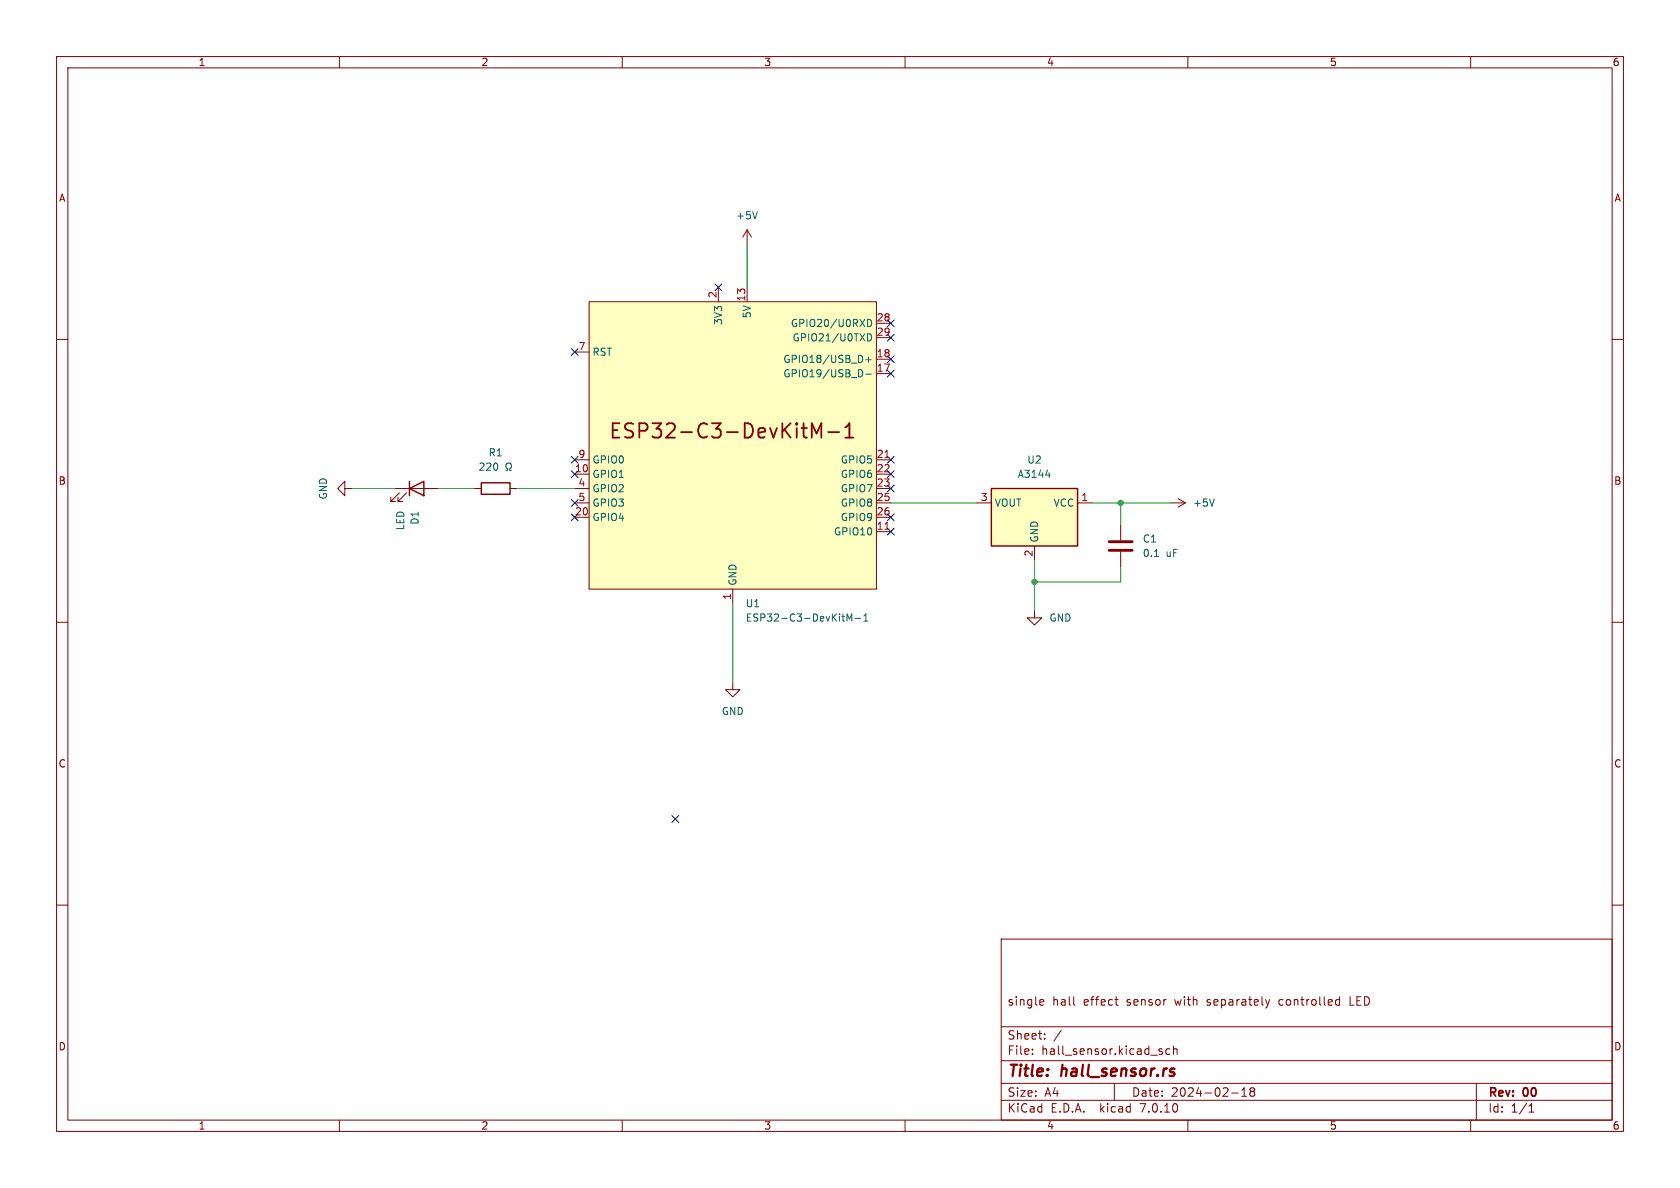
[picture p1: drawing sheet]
<svg xmlns="http://www.w3.org/2000/svg" width="297mm" height="210mm" viewBox="0 0 297 210" stroke-linecap="round" stroke-linejoin="round" font-family="sans-serif">
<g fill="none" stroke="#840000" stroke-width=".18">
<path d="M10 10h277v190h-277zM12 12h273v186h-273zM60 10v2M110 10v2M160 10v2M210 10v2M260 10v2M10 60h2M104.1 53.3h50.8v50.8h-50.8zM127 50.8v2.5M132.1 40.6l-.8 1.3M132.1 40.6v2.6"/>
<path d="M132.1 50.8v2.5M132.1 40.6l.7 1.3M154.9 57.2h2.6M154.9 59.7h2.6M285 60h2M101.6 62.2h2.5M154.9 66h2.6M154.9 63.5h2.6M61 86.4v-1.3l-1.3 1.3 1.3 1.2v-1.2h1.2M69.8 86.4h7.7M70.6 87.1l-1.5 1.5h.7h-.7v-.7M71.9 87.1l-1.5 1.5h.7h-.7v-.7"/>
<path d="M83.8 86.4h1.3M90.2 86.4h1.2M101.6 88.9h2.5M101.6 86.4h2.5M101.6 83.8h2.5M101.6 91.4h2.5M101.6 81.3h2.5M154.9 88.9h2.6M154.9 86.4h2.6M154.9 83.8h2.6M154.9 94h2.6M154.9 91.4h2.6"/>
<path d="M154.9 81.3h2.6M172.7 88.9h2.6M182.9 96.5v2.6M190.5 88.9h2.5M198.1 92.7v2.8M198.1 97.5v2.8M207 88.9h2.5M208.3 88.1l1.2 .8M209.5 88.9l-1.2 .8M10 110h2M129.5 104.1v2.6M182.9 108v1.2h1.2l-1.2 1.3-1.3-1.3h1.3"/>
<path d="M285 110h2M129.5 120.7v1.2h1.3l-1.3 1.3-1.2-1.3h1.2M10 160h2M285 160h2M177 166h108v32h-108zM184 176.7l.5 .1v.3l-.7 .1M184.5 177.6l-.5 .1M189.8 177.5l.2 .2M197.1 176.7h.6M197.4 177.6l.3 .1M224.5 176.7l-.4 1M236.2 177.6h.6"/>
<path d="M236.2 176.8h.6M236.8 176.2v1.5M238.7 176.2v1.5h.7M60 198v2M110 198v2M160 198v2M177 194.5h108M177 191.5h108M177 187.5h108M177 181.5h108M182.5 186.3v.1M182.5 185.5v.1"/>
<path d="M184.7 183.6v.1M184.7 182.8v.1M187.6 182.1l-1.3 2M197 191.5v3M205.1 185.9l.4 .1v.2l-.2 .2h-.3M205.1 185.4l.4 .1M206.8 185.5l-.4-.1-.3 .3v.4l.1 .2h.6M207.5 185.5l.2-.1 .3 .1 .1 .9M207.5 184.9v1.5M210 198v2M217.7 193.2h1.2M219.5 193.8h.9"/>
<path d="M219.5 192.7l.5-.4v1.5M221.2 192.9l-.2 .3v.3l.2 .3 .5-.1 .1-.2-.1-.4-.2-.2M221.2 192.9l-.2-.2 .2-.4 .5 .1 .1 .2-.3 .3M221.2 192.9h.3M260 198v2M261 191.5v6.5M270.3 196.6h.9M270.3 195.5l.4-.4v1.5"/>
</g>
<path d="M207.5 188.9l.1 .1M207.6 189.6v.3l-.1 .2" fill="none" stroke="#840000" stroke-width=".4"/>
<g fill="none" stroke="#006464" stroke-width=".18">
<path d="M133.9 37.4l-.4 1.3M153.4 56.5a.64 .64 0 0 1 .7 .6 .64 .64 0 0 1-.7 .6zM153.4 59a.64 .64 0 0 1 .7 .6 .64 .64 0 0 1-.7 .7zM152.3 65.4l.2 .5-.2 .7M153.1 66.1h.9M153.1 63.6h.9M153.5 63.1v1M89.4 83.1h.3v-.2a.54 .54 0 0 1-.2-.8 .54 .54 0 0 1 .7-.2 .58 .58 0 0 1-.1 1v.2h.3M184.9 84h.8M204.1 98.4h.7M214.7 88.2l-.4 1.3M148.8 109h.5"/>
<path d="M149.2 109.8h.1M149.7 109.8v-1.3l.5 .9 .4-.9v1.3M151.2 109.3h1M152.7 109.8h.7M152.7 108.9l.4-.4v1.3"/>
</g>
<g fill="#ffffc2" stroke="#ffffc2" stroke-width=".18">
<path d="M175.3 86.4h15.2v10.1h-15.2z"/>
<path d="M104.1 53.3h50.8v50.8h-50.8z"/>
</g>
<path d="M72.4 86.4l2.5-1.3v2.5zM72.4 85.1v2.5M85.1 85.3h5.1v2.1h-5.1zM175.3 86.4h15.2v10.1h-15.2z" fill="none" stroke="#840000" stroke-width=".25"/>
<path d="M141.7 75.7h1M142.4 77.4h.3M143.5 77.4v-2.6l.9 1.8 .8-1.8v2.6M146.4 76.4h1.9M149.4 77.4h1.5M149.4 75.5l.8-.7v2.6" fill="none" stroke="#840000" stroke-width=".32"/>
<path d="M156.5 93.6h.7M156.5 80.9h.7" fill="none" stroke="#a90000" stroke-width=".18"/>
<path d="M196.1 97.3h4.1M196.1 95.8h4.1" fill="none" stroke="#840000" stroke-width=".51"/>
<path d="M132.1 43.2v7.6M62.2 86.4h7.6M77.5 86.4h6.3M91.4 86.4h10.2M157.5 88.9h15.2M182.9 99.1v8.9M193 88.9h14M198.1 88.9v3.8M129.5 106.7v14M198.1 100.3v2.6h-15.2" fill="none" stroke="#009600" stroke-width=".18"/>
<g fill="none" stroke="#000084" stroke-width=".18">
<path d="M126.4 50.2l1.2 1.2M127.6 50.2l-1.2 1.2M156.9 59.1l1.2 1.2M156.9 56.5l1.2 1.3M158.1 59.1l-1.2 1.2M158.1 56.5l-1.2 1.3M101 61.6l1.2 1.2M102.2 61.6l-1.2 1.2M156.9 65.4l1.2 1.2M156.9 62.9l1.2 1.2M158.1 65.4l-1.2 1.2M158.1 62.9l-1.2 1.2"/>
<path d="M101 83.2l1.2 1.2M101 80.7l1.2 1.2M101 90.8l1.2 1.2M101 88.3l1.2 1.2M102.2 83.2l-1.2 1.2M102.2 80.7l-1.2 1.2M102.2 90.8l-1.2 1.2M102.2 88.3l-1.2 1.2M156.9 83.2l1.2 1.2M156.9 85.8l1.2 1.2M156.9 90.8l1.2 1.2M156.9 93.4l1.2 1.2"/>
<path d="M156.9 80.7l1.2 1.2M158.1 83.2l-1.2 1.2M158.1 85.8l-1.2 1.2M158.1 90.8l-1.2 1.2M158.1 93.4l-1.2 1.2M158.1 80.7l-1.2 1.2M118.8 144.2l1.2 1.2M120 144.2l-1.2 1.2"/>
</g>
<g fill="#009600" stroke="#009600" stroke-width=".18">
<circle cx="198.1" cy="88.9" r=".46"/>
<circle cx="182.9" cy="102.9" r=".46"/>
</g>
<text font-size="3.5" fill="#840000" x="107.5" y="77.9">ESP32-C3-DevKitM-1</text>
<g font-size="2.8" fill="#840000">
<text x="178" y="190.9">Title:</text>
<text x="187.7" y="190.9">hall_sensor.rs</text>
</g>
<g font-size="2.1" fill="#840000">
<text x="178" y="178">single</text>
<text x="186" y="178">hall</text>
<text x="191.6" y="178">effect</text>
<text x="199.3" y="178">sensor</text>
<text x="208" y="178">with</text>
<text x="213.8" y="178">separately</text>
<text x="226.7" y="178">controlled</text>
<text x="239.3" y="178">LED</text>
<text x="178" y="184">Sheet:</text>
<text x="178" y="186.7">File:</text>
<text x="184.1" y="186.7">hall_sensor.kicad_sch</text>
<text x="178" y="196.9">KiCad</text>
<text x="178" y="194.1">Size:</text>
<text x="184.7" y="194.1">A4</text>
<text x="185.7" y="196.9">E.D.A.</text>
<text x="194.6" y="196.9">kicad</text>
<text x="200" y="194.1">Date:</text>
<text x="201.8" y="196.9">7.0.10</text>
<text x="207" y="194.1">2024-02-18</text>
<text x="263" y="194.3">Rev:</text>
<text x="263" y="196.9">Id:</text>
<text x="267.1" y="196.9">1/1</text>
<text x="269.4" y="194.3">00</text>
</g>
<g font-size="1.8" fill="#840000">
<text x="35" y="11.9">1</text>
<text x="85" y="11.9">2</text>
<text x="135" y="11.9">3</text>
<text x="185" y="11.9">4</text>
<text x="235" y="11.9">5</text>
<text x="285" y="11.9">6</text>
<text x="10.3" y="35.9">A</text>
<text x="285.3" y="35.9">A</text>
<text x="10.3" y="85.9">B</text>
<text x="285.3" y="85.9">B</text>
<text x="10.3" y="135.9">C</text>
<text x="285.3" y="135.9">C</text>
<text x="10.3" y="185.9">D</text>
<text x="285.3" y="185.9">D</text>
<text x="35" y="199.9">1</text>
<text x="85" y="199.9">2</text>
<text x="135" y="199.9">3</text>
<text x="185" y="199.9">4</text>
<text x="235" y="199.9">5</text>
<text x="285" y="199.9">6</text>
</g>
<g font-size="1.8" fill="#006464">
<text x="130" y="39">+5V</text>
<text x="127.9" y="57.6" transform="rotate(-90 127.9 57.6)">3V3</text>
<text x="132.9" y="56.3" transform="rotate(-90 132.9 56.3)">5V</text>
<text x="139.7" y="58">GPIO20/U0RXD</text>
<text x="104.6" y="63.1">RST</text>
<text x="138.4" y="64.4">GPIO18/USB_D+</text>
<text x="140" y="60.6">GPIO21/U0TXD</text>
<text x="138.4" y="66.9">GPIO19/USB_D-</text>
<text x="84.5" y="83.4">220</text>
<text x="86.3" y="80.9">R1</text>
<text x="104.6" y="82.1">GPIO0</text>
<text x="148.5" y="82.1">GPIO5</text>
<text x="181.5" y="82.1">U2</text>
<text x="58" y="88.4" transform="rotate(-90 58 88.4)">GND</text>
<text x="104.6" y="84.7">GPIO1</text>
<text x="104.6" y="87.2">GPIO2</text>
<text x="104.6" y="89.8">GPIO3</text>
<text x="148.5" y="84.7">GPIO6</text>
<text x="148.5" y="87.2">GPIO7</text>
<text x="148.5" y="89.8">GPIO8</text>
<text x="175.8" y="89.8">VOUT</text>
<text x="179.8" y="84.7">A3144</text>
<text x="186.2" y="89.8">VCC</text>
<text x="210.8" y="89.8">+5V</text>
<text x="71.7" y="93.8" transform="rotate(-90 71.7 93.8)">LED</text>
<text x="74.2" y="92.9" transform="rotate(-90 74.2 92.9)">D1</text>
<text x="104.6" y="92.3">GPIO4</text>
<text x="147.3" y="94.8">GPIO10</text>
<text x="148.5" y="92.3">GPIO9</text>
<text x="183.7" y="96" transform="rotate(-90 183.7 96)">GND</text>
<text x="201.9" y="96.1">C1</text>
<text x="201.9" y="98.7">0.1</text>
<text x="206.1" y="98.7">uF</text>
<text x="130.4" y="103.6" transform="rotate(-90 130.4 103.6)">GND</text>
<text x="131.7" y="107.5">U1</text>
<text x="131.7" y="110.1">ESP32-C3-DevKitM-1</text>
<text x="185.4" y="110.1">GND</text>
<text x="127.5" y="126.6">GND</text>
</g>
<g font-size="1.8" fill="#a90000">
<text x="126.7" y="52.8" transform="rotate(-90 126.7 52.8)">2</text>
<text x="131.8" y="53.4" transform="rotate(-90 131.8 53.4)">13</text>
<text x="154.9" y="56.9">28</text>
<text x="154.9" y="59.4">29</text>
<text x="102.2" y="62">7</text>
<text x="154.9" y="65.8">17</text>
<text x="154.9" y="63.2">18</text>
<text x="101.6" y="83.6">10</text>
<text x="102.2" y="81">9</text>
<text x="154.9" y="81">21</text>
<text x="154.9" y="83.6">22</text>
<text x="102.2" y="86.1">4</text>
<text x="102.2" y="88.6">5</text>
<text x="154.9" y="86.1">23</text>
<text x="154.9" y="88.6">25</text>
<text x="173.3" y="88.6">3</text>
<text x="191.1" y="88.6">1</text>
<text x="101.6" y="91.2">20</text>
<text x="154.9" y="93.7">11</text>
<text x="154.9" y="91.2">26</text>
<text x="182.6" y="98.5" transform="rotate(-90 182.6 98.5)">2</text>
<text x="129.3" y="106.1" transform="rotate(-90 129.3 106.1)">1</text>
</g>
</svg>
